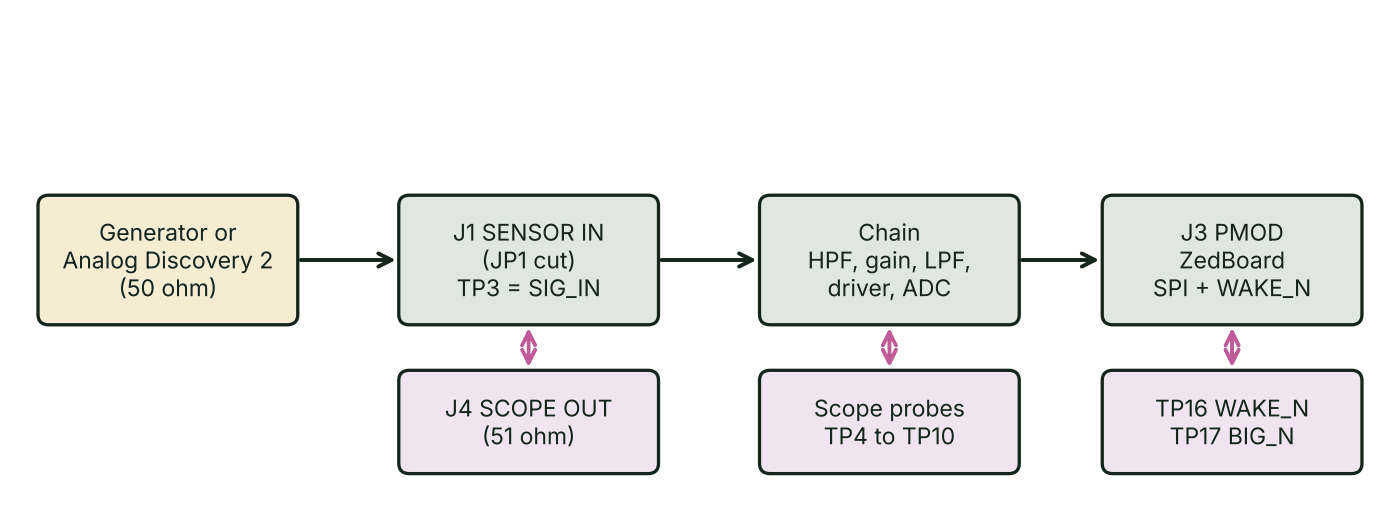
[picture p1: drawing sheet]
<svg xmlns="http://www.w3.org/2000/svg" width="151mm" height="56mm" viewBox="0 0 151 56" stroke-linecap="round" stroke-linejoin="round" font-family="sans-serif">
<path d="M4.3 21.4l.2-.2 .8-.2h25.6a1.02 1.02 0 0 1 1.2 1.1v11.7a1.02 1.02 0 0 1-1.2 1.1h-25.6a1.02 1.02 0 0 1-1.2-1.1v-11.7z" fill="#f6ecd2" stroke="#14261c" stroke-width=".35"/>
<g fill="#dfe8e0" stroke="#14261c" stroke-width=".35">
<path d="M43.1 21.4l.3-.2 .7-.2h25.6a1.02 1.02 0 0 1 1.2 1.1v11.7a1.02 1.02 0 0 1-1.2 1.1h-25.6a1.02 1.02 0 0 1-1.2-1.1v-11.7z"/>
<path d="M82 21.4l.2-.2 .7-.2h25.7a1.02 1.02 0 0 1 1.2 1.1v11.7a1.02 1.02 0 0 1-1.2 1.1h-25.7a1.02 1.02 0 0 1-1.1-1.1v-11.7z"/>
<path d="M118.9 21.4l.2-.2 .8-.2h25.6a1.02 1.02 0 0 1 1.2 1.1v11.7a1.02 1.02 0 0 1-1.2 1.1h-25.6a1.02 1.02 0 0 1-1.2-1.1v-11.7z"/>
</g>
<g fill="#efe4f0" stroke="#14261c" stroke-width=".35">
<path d="M82 40.2l.2-.2 .7-.2h25.7a1.02 1.02 0 0 1 1.2 1.2v8.8a1.02 1.02 0 0 1-1.2 1.1h-25.7a1.02 1.02 0 0 1-1.1-1.1v-8.8z"/>
<path d="M43.1 40.2l.3-.2 .7-.2h25.6a1.02 1.02 0 0 1 1.2 1.2v8.8a1.02 1.02 0 0 1-1.2 1.1h-25.6a1.02 1.02 0 0 1-1.2-1.1v-8.8z"/>
<path d="M118.9 40.2l.2-.2 .8-.2h25.6a1.02 1.02 0 0 1 1.2 1.2v8.8a1.02 1.02 0 0 1-1.2 1.1h-25.6a1.02 1.02 0 0 1-1.2-1.1v-8.8z"/>
</g>
<path d="M32.4 28h9.7M40.7 27.3l1.4 .7-1.4 .7M71.2 28h9.8M79.6 27.3l1.4 .7-1.4 .7M110.1 28h7.8M116.5 27.3l1.4 .7-1.4 .7" fill="none" stroke="#14261c" stroke-width=".42"/>
<path d="M56.2 37.1l.7-1.4 .7 1.4M56.2 37.6l.7 1.4 .7-1.4M56.9 35.7v3.3M95.1 37.1l.7-1.4 .7 1.4M95.1 37.6l.7 1.4 .7-1.4M95.8 35.7v3.3M132 37.1l.7-1.4 .7 1.4M132 37.6l.7 1.4 .7-1.4M132.7 35.7v3.3" fill="none" stroke="#c25a9a" stroke-width=".42"/>
<g font-size="2.5" fill="#14261c">
<text x="6.7" y="28.9">Analog Discovery 2</text>
<text x="10.7" y="25.9">Generator or</text>
<text x="48.8" y="25.9">J1 SENSOR IN</text>
<text x="51.8" y="28.9">(JP1 cut)</text>
<text x="87" y="28.9">HPF, gain, LPF,</text>
<text x="92.4" y="25.9">Chain</text>
<text x="127" y="28.9">ZedBoard</text>
<text x="127.1" y="25.9">J3 PMOD</text>
<text x="12.8" y="31.9">(50 ohm)</text>
<text x="49.2" y="31.9">TP3 = SIG_IN</text>
<text x="89.1" y="31.9">driver, ADC</text>
<text x="124.1" y="31.9">SPI + WAKE_N</text>
<text x="47.9" y="44.8">J4 SCOPE OUT</text>
<text x="51.9" y="47.8">(51 ohm)</text>
<text x="87.6" y="44.8">Scope probes</text>
<text x="88.7" y="47.8">TP4 to TP10</text>
<text x="124.4" y="44.8">TP16 WAKE_N</text>
<text x="125.9" y="47.8">TP17 BIG_N</text>
</g>
</svg>
